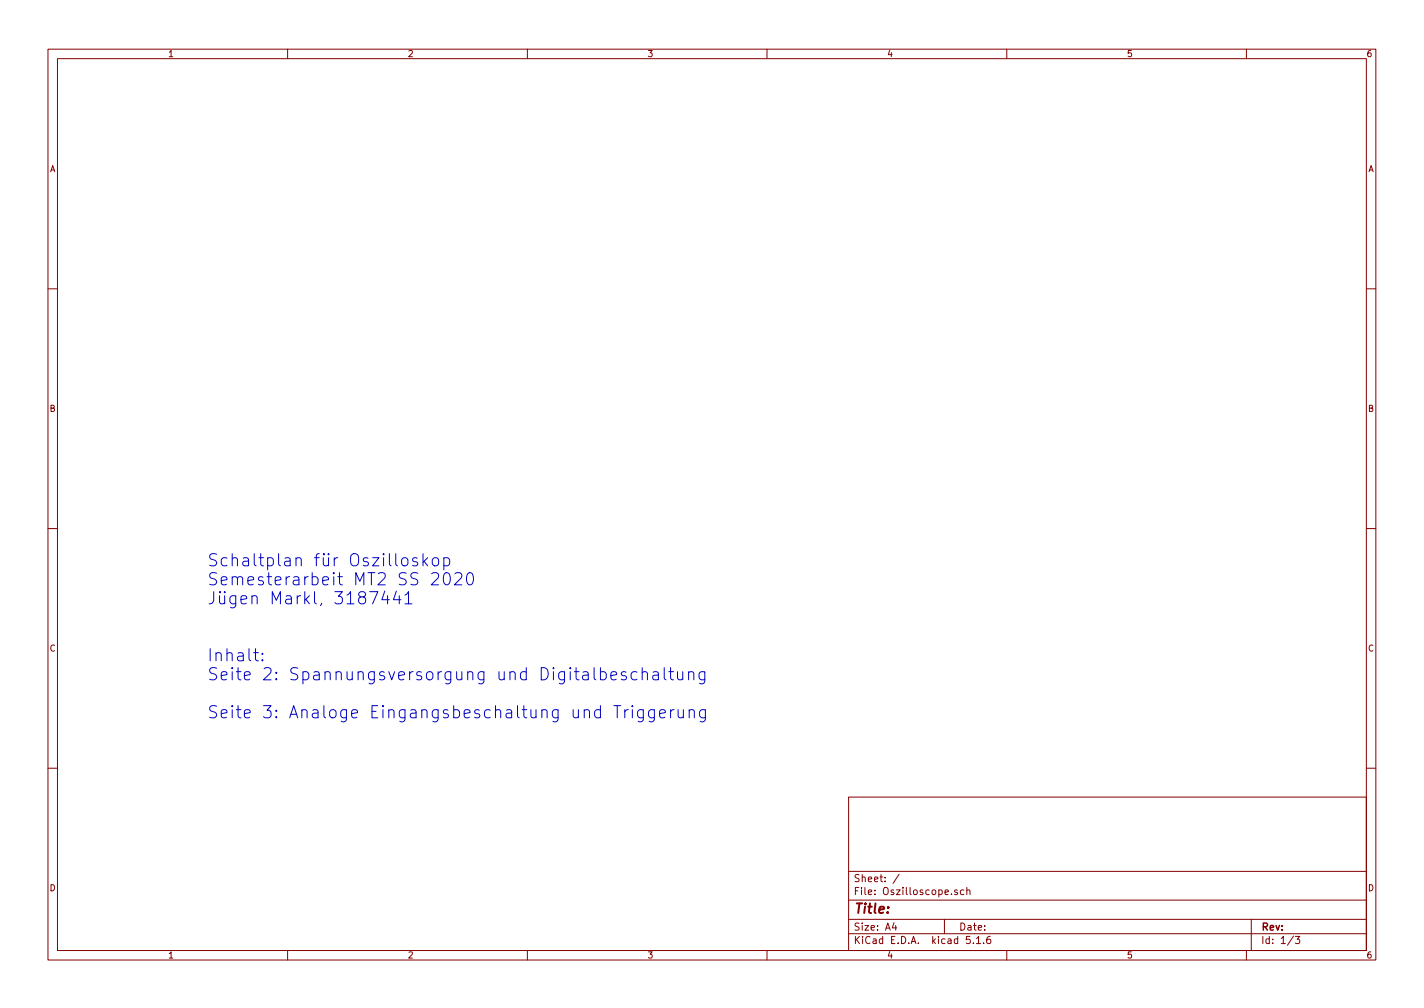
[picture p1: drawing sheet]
<svg xmlns="http://www.w3.org/2000/svg" width="297mm" height="210mm" viewBox="0 0 297 210" stroke-linecap="round" stroke-linejoin="round" font-family="sans-serif">
<g fill="none" stroke="#840000" stroke-width=".21">
<path d="M10 10.3h277v189.9h-277zM12 12.2h273v186.1h-273zM60 10.3v1.9M110 10.3v1.9M160 10.3v1.9M210 10.3v1.9M260 10.3v1.9M10 60.2h2M285 60.2h2M10 110.3h2M285 110.3h2M10 160.2h2"/>
<path d="M177 166.3h108v32h-108zM285 160.2h2M60 198.3v1.9M110 198.3v1.9M160 198.3v1.9M177 194.8h108M177 191.8h108M177 187.8h108M177 181.8h108M186.5 192.5l-.4 1h1M186.8 193v1M187.6 182.3l-1.3 2"/>
<path d="M197 191.8v3M199.7 185.7l-.4-.1-.2 .2 .1 .2 .5 .2v.3h-.6M201 185.7l-.4-.1-.3 .3 .1 .6 .2 .1 .4-.1M201.7 185.7l.2-.1 .4 .1v.9M201.7 185.1v1.5M202.3 195.3h-.7l-.1 .7 .3-.1 .5 .1 .1 .2-.1 .5-.2 .1-.6-.1M203 196.7v.1M203.7 195.8l.4-.5v1.5M203.7 196.8h.8M205.2 196.7v.1M206.6 195.3l-.5 .1a.96 .96 0 0 0 0 1.4l.5-.1 .1-.5-.3-.3-.4 .1-.2 .2M210 198.3v1.9"/>
<path d="M260 198.3v1.9M261 191.8v6.5M269.8 195.2l-1.2 2M270.2 195.3h.9l-.5 .6 .4 .1v.7l-.2 .1-.6-.1"/>
</g>
<g fill="none" stroke="#0000c2" stroke-width=".21">
<path d="M84 116.5a.69 .69 0 0 1 1.1 .3v.7a.68 .68 0 0 1-.7 .6 .68 .68 0 0 1-.6-.6v-.7zM87 116.5l-.6-.2-.3 .4 .1 .4 .8 .2 .1 .2-.1 .4-.2 .1-.7-.1M88.2 115.5v2.5M88.5 117.1l.7 .9M89.2 116.3l-1 1M90 119.7l.4-.2h.6a.59 .59 0 0 1 .5 .7l-.1 .3-1.5 1.5h1.6M90.3 116.6a.67 .67 0 0 1 .7-.3 .67 .67 0 0 1 .5 .5v.7a.68 .68 0 0 1-.7 .6 .68 .68 0 0 1-.6-.6zM92.6 116.5l.7-.2 .5 .5v.7l-.3 .4-.2 .1-.7-.1M92.6 116.3v2.6M92.7 119.7a.62 .62 0 0 1 .6-.2 .62 .62 0 0 1 .5 .4 1.31 1.31 0 0 1-.7 2.1 1.49 1.49 0 0 1-.5-2.1zM94.9 119.7l.3-.2h.7a.64 .64 0 0 1 .4 .7l-.1 .3-1.4 1.5h1.5M97.6 119.7a.6 .6 0 0 1 .6-.2 .6 .6 0 0 1 .4 .4 1.32 1.32 0 0 1-.7 2.1 1.55 1.55 0 0 1-.3-2.3z"/>
<path d="M52.9 136.1h1M53.3 135.3v2.2l.1 .2 .5 .1M54.7 137.6l.2 .1-.2 .1-.1-.1 .1-.1v.2M54.7 136.3l.2 .1h-.3l.1-.1v.2M77.1 123.4h1.7l-1.1 2.6M80.3 123.3l-.6 1.8h1.5M80.8 124.3v1.7M82.7 123.3l-.6 1.8h1.5M83.3 124.3v1.7M84.5 124.1l.7-.7v2.6M84.5 126h1.4M134 139.3v2.5"/>
<path d="M138.6 139.3v2.1l.3 .4M139.9 139.3v2.1l.1 .3 .5 .1M130.3 148v1.7M130.6 140.2a.62 .62 0 0 0-1 .3l.1 .3 .6 .1 .4 .4-.1 .4-.3 .1-.7-.1M131.1 148a.69 .69 0 0 0-.8 .5M131.9 147.2l-.1 .1h.2l-.1-.1v.2M131.9 148v1.7M132.9 140.2l-.8-.1-.5 .5v.7l.3 .4 .2 .1 .8-.1M134 140.4a.63 .63 0 0 1 1.1 .1v1.3M134.2 148v2.1a.67 .67 0 0 1-1.1 .3M134.2 148.2l-.7-.2-.5 .5v.7l.2 .4 .3 .1 .7-.1M136.2 140.2l.3-.1 .7 .1 .1 .3v1.3"/>
<path d="M136.5 148v2.1a.71 .71 0 0 1-1.1 .3M136.5 148.2l-.7-.2-.5 .5v.7l.2 .4 .3 .1 .7-.1M137.3 140.7l-.8 .1a.5 .5 0 0 0-.4 .5 .5 .5 0 0 0 .4 .5l.8-.1M137.6 148.9l1.2-.3-.1-.4-.8-.2-.3 .4 .1 1.2 .2 .1 .8-.1M139.5 140.1h1M139.9 148v1.7M140.6 148a.69 .69 0 0 0-.7 .5M141.3 140.1v1.3l.2 .3a.66 .66 0 0 0 .9-.2M141.5 148v1.3l.1 .3a.66 .66 0 0 0 .9-.1M142.4 140.1v1.7M142.5 148v1.7M143.6 140.4a.63 .63 0 0 1 1.1 .1v1.3"/>
<path d="M143.6 140.1v1.7M143.8 148.3a.61 .61 0 0 1 1 .1v1.3M143.8 148v1.7M147 140.1v2.1a.68 .68 0 0 1-1.1 .3M147 140.2l-.7-.1-.5 .5v.7l.2 .4 .3 .1 .7-.1M147.1 148v2.1a.71 .71 0 0 1-1.1 .3M147.1 148.2l-.7-.2-.5 .5v.7l.3 .4 .2 .1 .7-.1"/>
</g>
<g font-size="3.5" fill="#0000c2">
<text x="43.2" y="118.2">Schaltplan für Oszilloskop</text>
<text x="43.2" y="122.1">Semesterarbeit MT2 SS 2020</text>
<text x="43.2" y="126.1">Jügen Markl, 3187441</text>
<text x="43.2" y="138">Inhalt:</text>
<text x="43.2" y="141.9">Seite 2: Spannungsversorgung und Digitalbeschaltung</text>
<text x="43.2" y="149.9">Seite 3: Analoge Eingangsbeschaltung und Triggerung</text>
</g>
<text font-size="2.8" fill="#840000" x="178" y="190.5">Title:</text>
<g font-size="2.1" fill="#840000">
<text x="178" y="184">Sheet: /</text>
<text x="178" y="186.7">File: Oszilloscope.sch</text>
<text x="178" y="196.9">KiCad E.D.A. kicad 5.1.6</text>
<text x="178" y="194.1">Size: A4</text>
<text x="200" y="194.1">Date:</text>
<text x="263" y="194.1">Rev:</text>
<text x="263" y="196.9">Id: 1/3</text>
</g>
<g font-size="1.8" fill="#840000">
<text x="35" y="11.9">1</text>
<text x="85" y="11.9">2</text>
<text x="135" y="11.9">3</text>
<text x="185" y="11.9">4</text>
<text x="235" y="11.9">5</text>
<text x="285" y="11.9">6</text>
<text x="10.4" y="35.9">A</text>
<text x="285.4" y="35.9">A</text>
<text x="10.4" y="85.9">B</text>
<text x="285.4" y="85.9">B</text>
<text x="10.4" y="135.9">C</text>
<text x="285.4" y="135.9">C</text>
<text x="10.4" y="185.9">D</text>
<text x="285.4" y="185.9">D</text>
<text x="35" y="199.9">1</text>
<text x="85" y="199.9">2</text>
<text x="135" y="199.9">3</text>
<text x="185" y="199.9">4</text>
<text x="235" y="199.9">5</text>
<text x="285" y="199.9">6</text>
</g>
</svg>
